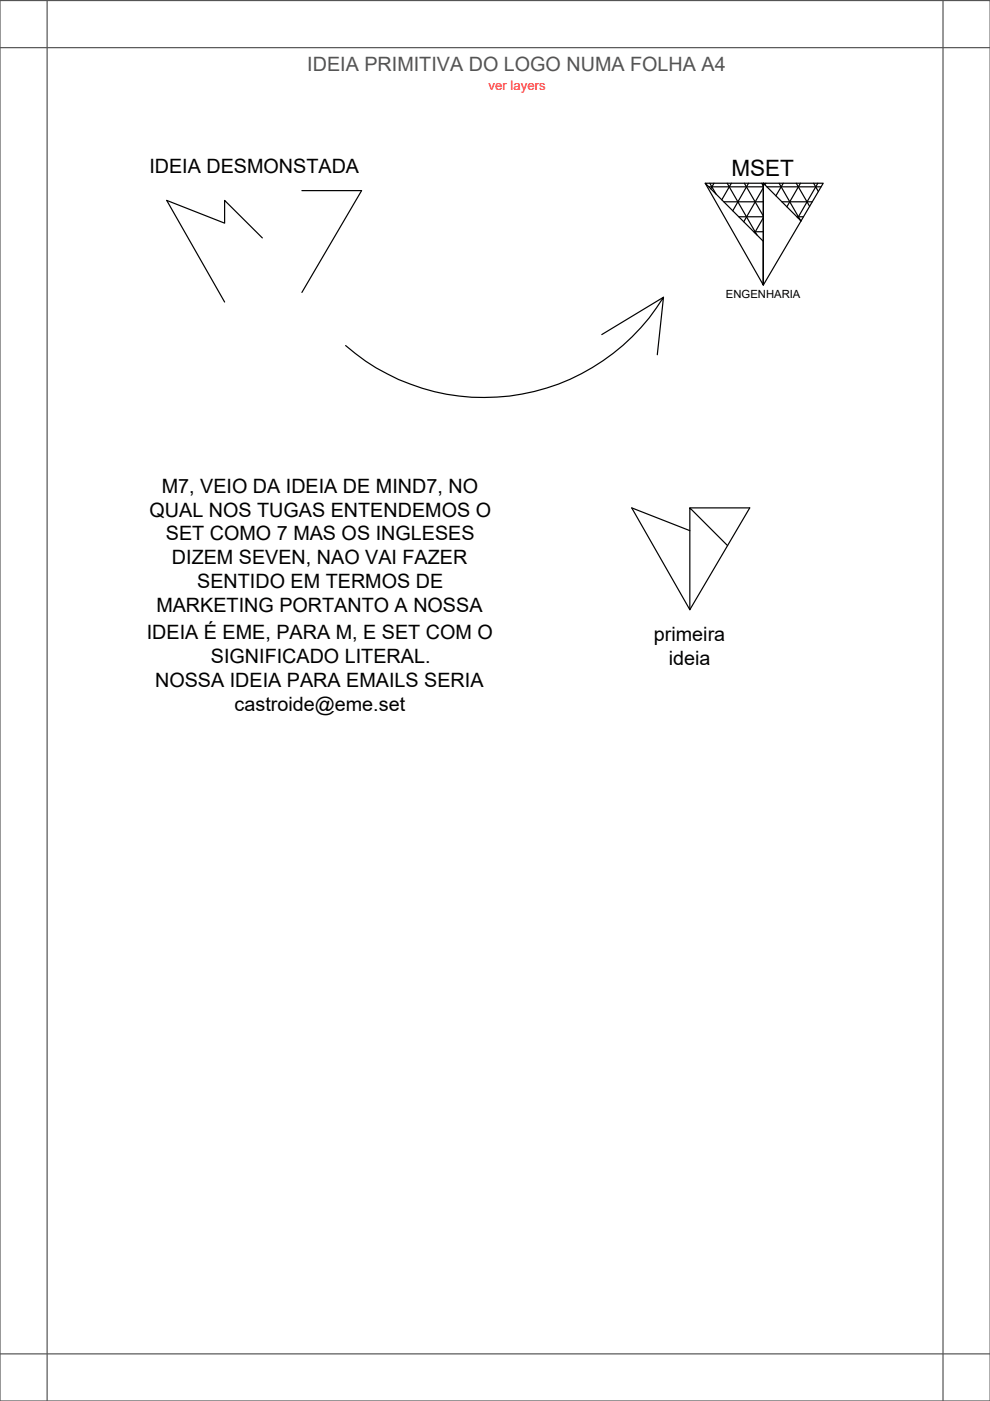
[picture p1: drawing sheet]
<svg xmlns="http://www.w3.org/2000/svg" width="210mm" height="297mm" viewBox="0 0 210 297" stroke-linecap="round" stroke-linejoin="round" font-family="sans-serif">
<!-- layer: 0 -->
<path d="M55.6 50.4l-8-7.9v4.8l-12.3-4.8 12.3 21.5M64 40.4h12.7l-12.7 21.6M73.3 73.3a44.6 44.6 0 0 0 67.4-10.3l-1.3 12.2M140.7 63l-13.1 7.9M146.3 107.7h12.7l-12.7 21.6-12.4-21.6 12.4 4.8M154.3 115.7l-8-8v21.6" fill="none" stroke="#000" stroke-width=".25"/>
<!-- layer: logo3 -->
<g fill="none" stroke="#000" stroke-width=".25">
<path d="M149.5 38.8l12.3 21.6v-21.6M150.3 39.6h11.5M150.5 38.8l1.3 2.3M151.4 38.8l-.7 1.2M154.2 38.8l6.3 11M155.1 38.8l-2.1 3.6M157.8 38.8l4 7M158.7 38.8l-3.3 5.9M161.5 38.8l.3 .6M161.8 38.8h-12.3l12.3 12.4v9.2M161.8 38.8v21.6l12.7-21.6h-12.7l8 8M161.8 39.8l-4.1 7.2"/>
<path d="M162.4 38.8l-.2 .4M162.6 39.6h11.5M165.2 38.8l4.5 7.9M166.1 38.8l-1.6 2.7M168.8 38.8l2.9 5M169.7 38.8l-2.9 5M172.5 38.8l1 1.8M173.4 38.8l-4.2 7.4M153.5 42.8h8.3M156.7 46h5.1M159.9 49.1h1.9M161.8 46.2l-1.8 3.1"/>
<path d="M165.8 42.8h6.4M169 46h1.3"/>
</g>
<!-- layer: folhaa4 -->
<path d="M0 .1h209.9v296.9h-209.9zM0 10.1h209.9M10 .1v296.9M199.9 .1v296.9M0 287h209.9" fill="none" stroke="#545454" stroke-width=".25"/>
<text font-size="4.8" x="155.1" y="37.3">MSET</text>
<text font-size="4.2" fill="#545454" x="65.2" y="15">IDEIA PRIMITIVA DO LOGO NUMA FOLHA A4</text>
<g font-size="4.2">
<text x="31.7" y="36.8">IDEIA DESMONSTADA</text>
<text x="34.3" y="104.5">M7, VEIO DA IDEIA DE MIND7, NO</text>
<text x="31.7" y="109.5">QUAL NOS TUGAS ENTENDEMOS O</text>
<text x="35.2" y="114.6">SET COMO 7 MAS OS INGLESES</text>
<text x="36.4" y="119.6">DIZEM SEVEN, NAO VAI FAZER</text>
<text x="41.8" y="124.7">SENTIDO EM TERMOS DE</text>
<text x="33.1" y="129.7">MARKETING PORTANTO A NOSSA</text>
<text x="31.1" y="135.5">IDEIA É EME, PARA M, E SET COM O</text>
<text x="138.6" y="136">primeira</text>
<text x="44.7" y="140.6">SIGNIFICADO LITERAL.</text>
<text x="141.8" y="141">ideia</text>
<text x="32.9" y="145.6">NOSSA IDEIA PARA EMAILS SERIA</text>
<text x="49.7" y="150.7">castroide@eme.set</text>
</g>
<text font-size="2.8" fill="#f00" x="103.6" y="19">ver layers</text>
<text font-size="2.4" x="153.9" y="63.3">ENGENHARIA</text>
</svg>
